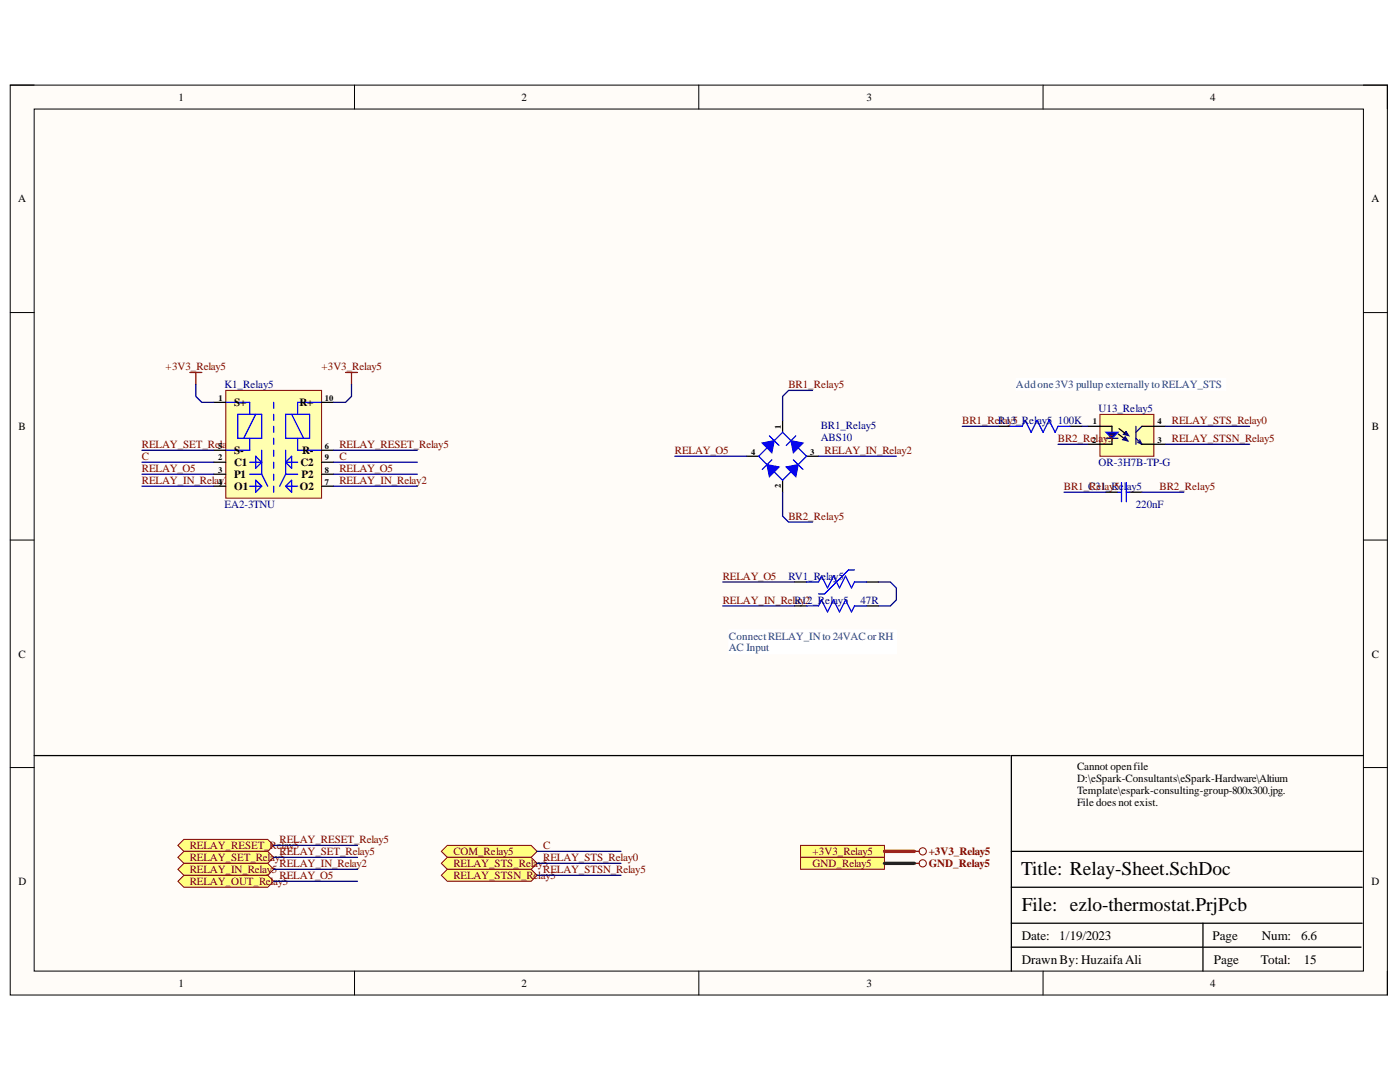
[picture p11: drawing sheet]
<svg xmlns="http://www.w3.org/2000/svg" width="279mm" height="216mm" viewBox="0 0 279 216" stroke-linecap="round" stroke-linejoin="round" font-family="sans-serif">
<path d="M2 17h274.9v181.5h-274.9z" fill-rule="evenodd" fill="#fffcf8"/>
<path d="M2 17h274.9v181.5h-274.9z" fill="none" stroke="#000" stroke-width=".2"/>
<path d="M6.8 21.8h265.3v172h-265.3z" fill-rule="evenodd" fill="#fffcf8"/>
<g fill="none" stroke="#000" stroke-width=".2">
<path d="M2 17h4.8M70.7 17v4.8M139.5 17v4.8M208.2 17v4.8M272.1 17h4.8v4.8M6.8 21.8h265.3v172h-265.3zM2 62.4h4.8M272.1 62.4h4.8M2 107.8h4.8M272.1 107.8h4.8M2 153.2h4.8M272.1 153.2h4.8"/>
<path d="M70.8 193.8v4.7M139.5 193.8v4.7M208.2 193.8v4.7M276.9 193.8v4.7"/>
</g>
<path d="M149 91h2.4M156.2 83.9v2.4M156.2 95.8v2.4M161 91h2.4M272.1 150.8h-70.3v43M201.8 177h70.1M201.8 169.9h70.1M201.8 189h69.8M201.8 184.2h70.1M240.1 184.2v9.6" fill="none" stroke="#000" stroke-width=".25"/>
<path d="M151.4 91l4.8-4.7 4.8 4.7-4.8 4.8zM154 91.8l-1.9 1.9" fill="none" stroke="#00f" stroke-width=".25"/>
<path d="M153.1 92.7l2.4 .5-1.9 1.9z" fill="#00f"/>
<path d="M153.1 92.7l2.4 .5-1.9 1.9zM153.6 87l1.9 1.9" fill="none" stroke="#00f" stroke-width=".25"/>
<path d="M152.1 88.4l2.4-.5-.5 2.4z" fill="#00f"/>
<path d="M152.1 88.4l2.4-.5-.5 2.4zM158.3 91.8l1.9 1.9" fill="none" stroke="#00f" stroke-width=".25"/>
<path d="M156.9 93.2l2.4-.5-.5 2.4z" fill="#00f"/>
<path d="M156.9 93.2l2.4-.5-.5 2.4zM158.8 87l-1.9 1.9" fill="none" stroke="#00f" stroke-width=".25"/>
<path d="M157.9 87.9l2.3 .5-1.9 1.9z" fill="#00f"/>
<path d="M157.9 87.9l2.3 .5-1.9 1.9zM223.1 98.2h.7M223.8 96.3v3.8M224.8 96.3v3.8M224.8 98.2h.7" fill="none" stroke="#00f" stroke-width=".25"/>
<path d="M220.7 98.2h2.4M225.5 98.2h2.4" fill="none" stroke="#000" stroke-width=".25"/>
<path d="M219.5 82.7h10.8v8.3h-10.8z" fill-rule="evenodd" fill="#ffffb0"/>
<path d="M219.5 82.7h10.8v8.3h-10.8z" fill="none" stroke="#800000" stroke-width=".2"/>
<path d="M217.1 85.1h2.4M217.1 88.7h2.4M223.2 86.6l1.1 .9" fill="none" stroke="#000" stroke-width=".25"/>
<path d="M224.6 87.2l.6 .8-1.2-.3z" fill-rule="evenodd" fill="#0c0087"/>
<path d="M224.6 87.2l.6 .8-1.2-.3z" fill="none" stroke="#0c0087" stroke-width=".2"/>
<path d="M224.2 86.7l.5-.6-.2 .3 .2-.3 .6 .9z" fill-rule="evenodd" fill="#0c0087"/>
<path d="M224.2 86.7l.5-.6-.2 .3 .2-.3 .6 .9z" fill="none" stroke="#0c0087" stroke-width=".2"/>
<path d="M219.5 85.1h2.4v1.2M223.3 85.5l1.2 .9" fill="none" stroke="#000" stroke-width=".25"/>
<path d="M220.7 86.3h2.4l-1.2 1.2z" fill="#0c0087"/>
<path d="M201.6 85.1h2.4l.6-1.2 1.2 2.4 1.2-2.4 1.2 2.4 1.2-2.4 1.2 2.4 .6-1.2h2.3M220.7 86.3h2.4l-1.2 1.2zM161 120.9h2.4l.6-1.2 1.1 2.4 1.2-2.4 1.2 2.4 1.2-2.4 1.2 2.4 .6-1.2h2.4" fill="none" stroke="#00f" stroke-width=".25"/>
<path d="M220.7 87.5h2.4M226.7 85.1v3.6M226.7 87.5l1.2 1.2M227 88.2l.9 .5M227.4 87.8l.5 .9M227.9 85.1l-1.2 1.2" fill="none" stroke="#11037f" stroke-width=".25"/>
<path d="M199.2 85.1h2.4M213.5 85.1h2.4M221.9 87.5v1.2h-2.4M227.9 88.7h4.8M227.9 85.1h4.8M158.6 120.9h2.4M172.9 120.9h2.4M6.8 150.8h194.8" fill="none" stroke="#000" stroke-width=".25"/>
<path d="M37.9 74.3h2.4M39.1 74.3v2.4M69 74.3h2.3M70.1 74.3v2.4" fill="none" stroke="#800000" stroke-width=".25"/>
<path d="M159.8 168.7h16.7v2.4h-16.7z" fill-rule="evenodd" fill="#ffff80"/>
<g fill="none" stroke="#800000" stroke-width=".2">
<path d="M159.8 168.7h16.7v2.4h-16.7z"/>
<circle cx="184.2" cy="169.9" r=".72"/>
</g>
<path d="M182.5 169.9h.9" fill="none" stroke="#800000" stroke-width=".25"/>
<path d="M159.8 171.1h16.7v2.4h-16.7z" fill-rule="evenodd" fill="#ffff80"/>
<g fill="none" stroke="#800000" stroke-width=".2">
<path d="M159.8 171.1h16.7v2.4h-16.7z"/>
<circle cx="184.2" cy="172.3" r=".72"/>
</g>
<path d="M182.5 172.3h.9" fill="none" stroke="#800000" stroke-width=".25"/>
<path d="M35.5 168.7l1.2-1.2h16.7l1.2 1.2-1.2 1.2h-16.7z" fill-rule="evenodd" fill="#ffff80"/>
<path d="M35.5 168.7l1.2-1.2h16.7l1.2 1.2-1.2 1.2h-16.7z" fill="none" stroke="#800000" stroke-width=".2"/>
<path d="M35.5 171.1l1.2-1.2h16.7l1.2 1.2-1.2 1.2h-16.7z" fill-rule="evenodd" fill="#ffff80"/>
<path d="M35.5 171.1l1.2-1.2h16.7l1.2 1.2-1.2 1.2h-16.7z" fill="none" stroke="#800000" stroke-width=".2"/>
<path d="M35.5 173.5l1.2-1.2h16.7l1.2 1.2-1.2 1.2h-16.7z" fill-rule="evenodd" fill="#ffff80"/>
<path d="M35.5 173.5l1.2-1.2h16.7l1.2 1.2-1.2 1.2h-16.7z" fill="none" stroke="#800000" stroke-width=".2"/>
<path d="M35.5 175.9l1.2-1.2h16.7l1.2 1.2-1.2 1.1h-16.7z" fill-rule="evenodd" fill="#ffff80"/>
<path d="M35.5 175.9l1.2-1.2h16.7l1.2 1.2-1.2 1.1h-16.7z" fill="none" stroke="#800000" stroke-width=".2"/>
<path d="M88.1 169.9l1.2-1.2h16.7l1.2 1.2-1.2 1.2h-16.7z" fill-rule="evenodd" fill="#ffff80"/>
<path d="M88.1 169.9l1.2-1.2h16.7l1.2 1.2-1.2 1.2h-16.7z" fill="none" stroke="#800000" stroke-width=".2"/>
<path d="M88.1 172.3l1.2-1.2h16.7l1.2 1.2-1.2 1.2h-16.7z" fill-rule="evenodd" fill="#ffff80"/>
<path d="M88.1 172.3l1.2-1.2h16.7l1.2 1.2-1.2 1.2h-16.7z" fill="none" stroke="#800000" stroke-width=".2"/>
<path d="M88.1 174.7l1.2-1.2h16.7l1.2 1.2-1.2 1.2h-16.7z" fill-rule="evenodd" fill="#ffff80"/>
<path d="M88.1 174.7l1.2-1.2h16.7l1.2 1.2-1.2 1.2h-16.7z" fill="none" stroke="#800000" stroke-width=".2"/>
<path d="M145.4 125.7h33.5v4.8h-33.5z" fill-rule="evenodd" fill="#fff"/>
<path d="M145.4 125.7h33.5v4.8h-33.5z" fill="none" stroke="#fff" stroke-width=".2"/>
<path d="M202.8 75.5h41.8v2.4h-41.8z" fill-rule="evenodd" fill="#fff"/>
<path d="M202.8 75.5h41.8v2.4h-41.8z" fill="none" stroke="#fff" stroke-width=".2"/>
<path d="M45.1 77.9h19.1v21.5h-19.1z" fill-rule="evenodd" fill="#ffffb0"/>
<path d="M45.1 77.9h19.1v21.5h-19.1z" fill="none" stroke="#800000" stroke-width=".2"/>
<path d="M42.7 92.2h2.4M42.7 94.6h2.4M42.7 97h2.4M42.7 80.3h2.4M42.7 89.8h2.4M64.2 92.2h2.4M64.2 94.6h2.4M64.2 97h2.4M64.2 80.3h2.4M64.2 89.8h2.4M158.6 116.1h2.4M172.9 116.1h2.4" fill="none" stroke="#000" stroke-width=".25"/>
<g fill="none" stroke="#00f" stroke-width=".25">
<path d="M45.1 80.3h4.7v2.4M47.4 82.7h4.8v4.8h-4.8zM49.8 87.5v2.3h-4.7M49.8 94.6h2.4M49.8 92.2h2.4M49.8 97h2.4M51 82.7l-2.4 4.8M51 95.8l1.2 1.2-1.2 1.2zM51 91l1.2 1.2-1.2 1.2zM52.2 89.8v4.8M52.2 94.6l1.2 2.4M54.6 80.3v1.2"/>
<path d="M54.6 82.7v1.2M54.6 85.1v1.2M54.6 87.5v1.2M54.6 89.8v1.2M54.6 92.2v1.2M54.6 94.6v1.2M54.6 97v1.2M57 82.7h4.8v4.8h-4.8zM57 89.8v4.8M57 94.6l-1.2 2.4M57 94.6h2.4M57 92.2h2.4"/>
<path d="M57 92.2l1.2-1.2v2.4zM57 97l1.2-1.2v2.4zM57 97h2.4M58.2 82.7l2.4 4.8M59.4 87.5v2.3h4.8M64.2 80.3h-4.8v2.4M161 116.1h2.4l.6-1.2 1.1 2.4 1.2-2.4 1.2 2.4 1.2-2.4 1.2 2.4 .6-1.2h2.4M170.5 113.7h-1.2l-4.7 4.8h-1.2"/>
</g>
<g fill="none" stroke="#000080" stroke-width=".25">
<path d="M39.1 76.7v2.4l1.2 1.2h2.4M70.1 76.7v2.4l-1.1 1.2h-2.4M162.2 77.9h-4.8l-1.2 1.2v4.8M28.3 89.8h14.4M28.3 92.2h14.4M28.3 94.6h14.4M28.3 97h14.4M66.6 89.8h16.7M66.6 92.2h16.7M66.6 94.6h16.7M66.6 97h16.7M134.7 91h14.3"/>
<path d="M156.2 98.2v4.8l1.2 1.2h4.8M163.4 91h15.5M192 85.1h7.2M211.2 88.7h5.9M212.4 98.2h8.3M215.9 85.1h1.2M227.9 98.2h8.3M232.7 85.1h16.7M232.7 88.7h16.7M144.2 116.1h14.4M175.3 116.1h2.4l1.2 1.2v2.4l-1.2 1.2h-2.4M144.2 120.9h14.4"/>
<path d="M54.6 168.7h16.7M54.6 171.1h16.7M54.6 173.5h16.7M54.6 175.9h16.7M107.2 169.9h16.7M107.2 172.3h16.7M107.2 174.7h16.7"/>
</g>
<path d="M176.5 169.9h6" fill="none" stroke="#f00" stroke-width=".68"/>
<path d="M176.5 172.3h6" fill="none" stroke="#274e13" stroke-width=".68"/>
<g font-size="3.9">
<text x="203.8" y="174.5">Title: Relay-Sheet.SchDoc</text>
<text x="203.9" y="181.7">File: ezlo-thermostat.PrjPcb</text>
</g>
<g font-size="2.6">
<text x="203.9" y="187.5">Date:</text>
<text x="211.4" y="187.5">1/19/2023</text>
<text x="242" y="187.5">Page</text>
<text x="251.8" y="187.5">Num:</text>
<text x="259.7" y="187.5">6.6</text>
<text x="203.9" y="192.3">Drawn By: HuzaifaAli</text>
<text x="242.3" y="192.3">Page</text>
<text x="251.6" y="192.3">Total:</text>
<text x="260.2" y="192.3">15</text>
</g>
<g font-size="2.2">
<text x="35.6" y="20.1">1</text>
<text x="104.1" y="20.1">2</text>
<text x="172.9" y="20.1">3</text>
<text x="241.5" y="20.1">4</text>
<text x="3.6" y="40.4">A</text>
<text x="273.7" y="40.4">A</text>
<text x="46.8" y="81.1">S+</text>
<text x="59.8" y="81.1">R+</text>
<text x="3.7" y="85.8">B</text>
<text x="273.8" y="85.8">B</text>
<text x="46.8" y="93">C1</text>
<text x="46.8" y="95.4">P1</text>
<text x="46.8" y="90.6">S-</text>
<text x="59.9" y="93">C2</text>
<text x="60.2" y="95.4">P2</text>
<text x="60.3" y="90.6">R-</text>
<text x="46.8" y="97.8">O1</text>
<text x="59.9" y="97.8">O2</text>
<text x="3.7" y="131.3">C</text>
<text x="273.8" y="131.3">C</text>
<text x="214.9" y="153.7">Cannot openfile</text>
<text x="214.9" y="156">D:\eSpark-Consultants\eSpark-Hardware\Altium</text>
<text x="214.9" y="158.5">Template\espark-consulting-group-800x300.jpg.</text>
<text x="214.9" y="160.8">File does not exist.</text>
<text x="3.7" y="176.7">D</text>
<text x="273.7" y="176.7">D</text>
<text x="35.6" y="196.9">1</text>
<text x="104.1" y="196.9">2</text>
<text x="172.9" y="196.9">3</text>
<text x="241.5" y="196.9">4</text>
</g>
<g font-size="2.2" fill="#800000">
<text x="33.1" y="73.9">+3V3_Relay5</text>
<text x="64.2" y="73.9">+3V3_Relay5</text>
<text x="157.4" y="77.5">BR1_Relay5</text>
<text x="28.3" y="89.4">RELAY_SET_Rela</text>
<text x="45.3" y="89.4">y5</text>
<text x="67.7" y="89.4">RELAY_RESET_Relay5</text>
<text x="192" y="84.6">BR1_ReR13_Relay5</text>
<text x="199.5" y="84.6">lay5</text>
<text x="211.1" y="88.2">BR2_Relay5</text>
<text x="233.9" y="84.6">RELAY_STS_Relay0</text>
<text x="233.9" y="88.2">RELAY_STSN_Relay5</text>
<text x="28.3" y="91.8">C</text>
<text x="28.3" y="94.2">RELAY_O5</text>
<text x="67.7" y="91.8">C</text>
<text x="67.7" y="94.2">RELAY_O5</text>
<text x="134.7" y="90.6">RELAY_O5</text>
<text x="164.5" y="90.6">RELAY_IN_Relay2</text>
<text x="28.3" y="96.6">RELAY_IN_Relay2</text>
<text x="67.7" y="96.6">RELAY_IN_Relay2</text>
<text x="212.3" y="97.8">BR1_Relay5</text>
<text x="231.4" y="97.8">BR2_Relay5</text>
<text x="157.4" y="103.7">BR2_Relay5</text>
<text x="144.3" y="115.7">RELAY_O5</text>
<text x="144.3" y="120.4">RELAY_IN_RelR12_Relay5</text>
<text x="158.7" y="120.4">ay2</text>
<text x="37.9" y="169.5">RELAY_RESET_Relay5</text>
<text x="37.9" y="171.8">RELAY_SET_Relay5</text>
<text x="55.8" y="168.3">RELAY_RESET_Relay5</text>
<text x="55.8" y="170.7">RELAY_SET_Relay5</text>
<text x="55.8" y="173">RELAY_IN_Relay2</text>
<text x="90.5" y="170.7">COM_Relay5</text>
<text x="90.5" y="173">RELAY_STS_Relay5</text>
<text x="108.4" y="169.5">C</text>
<text x="108.4" y="171.8">RELAY_STS_Relay0</text>
<text x="162.2" y="170.7">+3V3_Relay5</text>
<text x="162.2" y="173">GND_Relay5</text>
<text x="185.3" y="170.7">+3V3_Relay5</text>
<text x="185.3" y="173">GND_Relay5</text>
<text x="37.9" y="174.2">RELAY_IN_Relay5</text>
<text x="37.9" y="176.7">RELAY_OUT_Relay5</text>
<text x="55.8" y="175.4">RELAY_O5</text>
<text x="90.5" y="175.4">RELAY_STSN_Relay5</text>
<text x="108.4" y="174.2">RELAY_STSN_Relay5</text>
</g>
<g font-size="2.2" fill="#000080">
<text x="44.8" y="77.5">K1_Relay5</text>
<text x="219.3" y="82.2">U13_Relay5</text>
<text x="163.8" y="85.6">BR1_Relay5</text>
<text x="163.8" y="88">ABS10</text>
<text x="211.1" y="84.6">100K</text>
<text x="219.3" y="93">OR-3H7B-TP-G</text>
<text x="44.8" y="101.3">EA2-3TNU</text>
<text x="217.1" y="97.8">C31_Re</text>
<text x="224.3" y="97.8">lay5</text>
<text x="226.7" y="101.3">220nF</text>
<text x="157.4" y="115.7">RV1_Relay5</text>
<text x="171.7" y="120.4">47R</text>
</g>
<g font-size="2.2" fill="#0b5394">
<text x="202.8" y="77.5">Addone3V3 pullup externally to RELAY_STS</text>
<text x="145.4" y="127.6">ConnectRELAY_INto 24VACorRH</text>
<text x="145.4" y="130">AC Input</text>
</g>
<g font-size="1.7">
<text x="43.6" y="80">1</text>
<text x="64.9" y="80">10</text>
<text x="43.5" y="89.5">5</text>
<text x="64.9" y="89.5">6</text>
<text x="155.8" y="85.5" transform="rotate(-90 155.8 85.5)">1</text>
<text x="218" y="88.3">2</text>
<text x="218.1" y="84.7">1</text>
<text x="231" y="88.3">3</text>
<text x="231" y="84.7">4</text>
<text x="43.5" y="91.9">2</text>
<text x="43.5" y="94.3">3</text>
<text x="64.9" y="94.3">8</text>
<text x="64.9" y="91.9">9</text>
<text x="149.9" y="90.7">4</text>
<text x="161.7" y="90.7">3</text>
<text x="43.5" y="96.7">4</text>
<text x="64.9" y="96.7">7</text>
<text x="155.8" y="97.3" transform="rotate(-90 155.8 97.3)">2</text>
</g>
</svg>
